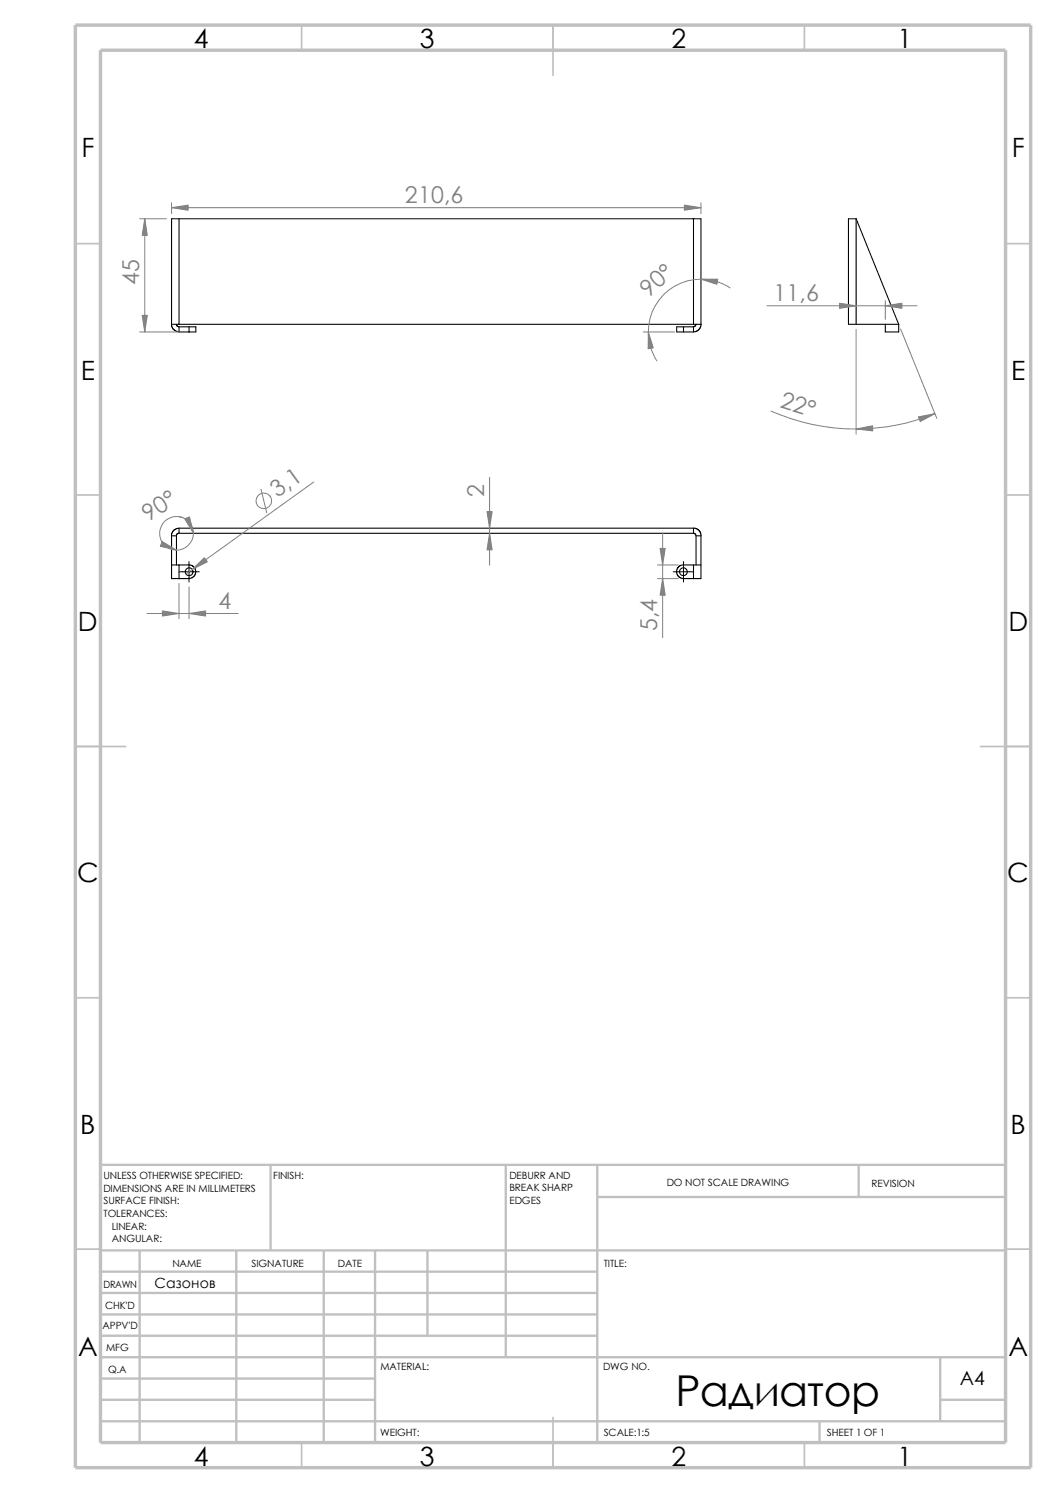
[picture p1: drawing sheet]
<svg xmlns="http://www.w3.org/2000/svg" width="210mm" height="297mm" viewBox="0 0 210 297" stroke-linecap="round" stroke-linejoin="round" font-family="sans-serif">
<g fill="none" stroke="#c0c0c0" stroke-width=".34">
<path d="M60 5v5M110 5v10M160 5v5M15 48.5h5M200 48.5h5M15 98.5h5M200 98.5h5M15 148.5h10M195 148.5h10M15 198.5h5M200 198.5h5M15 248.5h5"/>
<path d="M200 248.5h5M60 287v5M110 282v10M160 287v5"/>
</g>
<g fill="none" stroke="#c0c0c0" stroke-width=".47">
<path d="M53.8 231.7v17.1M100.6 231.7v38.3M118.8 231.7v55.3M118.8 238.1h81.2M170.8 231.7v6.4M200 231.7h-180v55.3M20 248.8h180M20 257.2h98.8M20 253h98.8M27.8 248.8v38.2M47 248.8v38.2M64.4 248.8v38.2"/>
<path d="M74.6 248.8v38.2M85 248.8v16.9M20 265.7h98.8M20 261.5h98.8M20 278.5h54.6M20 274.2h54.6M20 270h180M187 278.5h13M187 270v12.7M20 282.7h180M163 282.7v4.3"/>
</g>
<path d="M15 5h190v287h-190zM20 10h180v277h-180z" fill="none" stroke="#c0c0c0" stroke-width=".68" stroke-linecap="butt"/>
<g fill="none" stroke="#000" stroke-width=".21">
<path d="M35.6 43.5v21M35.6 43.5h102.3M35.6 43.5h-1.5v21M137.9 43.5v21M137.9 43.5h1.5v21h-1.5M170.3 43.5h-1.6v21h1.6M170.3 43.5v21M170.3 43.5l8.4 21M34.1 64.5h1.5M34.1 64.5l.1 .7 .4 .5 1 .3M35.1 64.5l.2 .4 .3 .1M35.6 65v1h2"/>
<path d="M35.6 64.5h102.3M35.6 65h2M37.6 65h1.3v1h-1.3M37.6 65v1M135.9 66h2M135.9 65h2M135.9 65v1M135.9 65h-1.3v1h1.3M137.9 65v1M138.4 64.5l-.1 .3-.4 .2M139.4 64.5l-.3 1-.6 .4-.6 .1M170.3 64.5h8.4"/>
<path d="M178.7 64.5v1.5h-2.6v-1.5M34.1 112.4h1.5M34.1 106.6v8.5h1.5M34.1 106.6h1M35.1 106.6v5.8M35.6 106.1l-.4 .1-.1 .4M35.6 112.4l2.5 .1 .6 .5 .2 .7-.2 .8-.6 .5-2.5 .1M35.6 105.1v1M35.6 112.4v2.7M35.6 106.1h102.3M35.6 105.1h102.3M35.6 105.1l-.7 .1-.5 .4-.3 .6v.4"/>
<path d="M135.9 112.4h2M135.9 112.4l-.7 .2-.5 .4-.2 .7 .2 .8 .5 .4 .4 .2h2.3M137.9 105.1v1M137.9 112.4v2.7M137.9 112.4h1.5M137.9 105.1l.6 .1 .6 .4 .2 .4 .1 .6M137.9 106.1l.4 .2 .1 .3M138.4 106.6h1v8.5h-1.5M138.4 106.6v5.8"/>
<circle cx="37.6" cy="113.7" r=".77"/>
<circle cx="135.9" cy="113.7" r=".77"/>
</g>
<g fill="none" stroke="#808080" stroke-width=".2">
<path d="M27.8 43.5h5.3M28.8 43.5v22.5M34.1 40.3v2.2M34.1 41.3h105.3M139.4 40.3v2.2M145.2 57.3a10.5 10.5 0 0 0-13.2 1.3 10.5 10.5 0 0 0-1.4 13.2M176.1 59.8v3.7M27.8 66h8M127.9 66h6.3M152.5 60.8h29.9M170.3 65.5v20.9M179.1 65.4l7.2 17.8"/>
<path d="M51.9 97.3l1.1 4.7M62.4 95.9l-25.4 18.3M97.4 95v17.4M153.3 81.8a41.9 41.9 0 0 0 32.6 .5M35.6 116.1v7M35.6 102.8a3.4 3.4 0 0 1 2.2 5.2 3.4 3.4 0 0 1-5.7-.3 3.4 3.4 0 0 1 2.7-5l1.6 .3M37.6 116.8v6.3M130.8 115.1h4.1M130.8 112.4h4.1M131.8 106v20.9M29.3 122h18.1"/>
<circle cx="52.5" cy="99.6" r="1.55"/>
</g>
<g fill="#808080" stroke="#808080" stroke-width=".2">
<path d="M28.8 43.5l.5 3.3h-1z"/>
<path d="M28.3 62.7h1l-.5 3.3z"/>
<path d="M136.1 40.8l3.3 .5-3.3 .5z"/>
<path d="M34.1 41.3l3.3-.5v1z"/>
<path d="M139.4 55.5h3.3l-.1 1.1z"/>
<path d="M128.9 66l1 3.2-1 .2z"/>
<path d="M32.3 107.7l2.8 1.7-3.2-.7z"/>
<path d="M32.3 121.5l3.3 .5-3.3 .6z"/>
<path d="M131.8 115.1l.5 3.3h-1z"/>
<path d="M37.6 122l3.3-.5v1.1z"/>
<path d="M131.3 109.1h1l-.5 3.3z"/>
<path d="M38.2 113.3l2.4-2.3 .6 .8z"/>
<path d="M36.7 103.2l1-.4 .8 3.3z"/>
<path d="M97.4 106.1l.5 3.3h-1z"/>
<path d="M96.9 101.8h1l-.5 3.3z"/>
<path d="M170.3 85.3l3.2-.6 .1 1z"/>
<path d="M182.7 82.9l3.2-.6-2.9 1.6z"/>
<path d="M176.1 60.8l3.3-.5v1z"/>
<path d="M167 60.3l3.3 .5-3.3 .5z"/>
</g>
<path d="M35.6 113.7h4M37.6 111.7v4.1M133.9 113.7h4M135.9 111.7v4.1" fill="none" stroke="#000" stroke-width=".2"/>
<text font-size="8.5" x="134.3" y="279.7">Радиатор</text>
<g font-size="5.3">
<text x="38.5" y="9.6">4</text>
<text x="83.5" y="9.6">3</text>
<text x="133.5" y="9.6">2</text>
<text x="178.5" y="9.6">1</text>
<text x="16.2" y="31.3">F</text>
<text x="201.2" y="31.3">F</text>
<text x="16" y="75.6">E</text>
<text x="201.1" y="75.6">E</text>
<text x="15.5" y="125.6">D</text>
<text x="200.6" y="125.6">D</text>
<text x="15.3" y="175.6">C</text>
<text x="200.3" y="175.6">C</text>
<text x="16" y="225.6">B</text>
<text x="201" y="225.6">B</text>
<text x="15.5" y="269.8">A</text>
<text x="200.5" y="269.8">A</text>
<text x="38.5" y="291.6">4</text>
<text x="83.5" y="291.6">3</text>
<text x="133.5" y="291.6">2</text>
<text x="178.5" y="291.6">1</text>
</g>
<g font-size="4.6" fill="#808080">
<text x="80.5" y="40.4">210,6</text>
<text x="27.7" y="56.7" transform="rotate(-90 27.7 56.7)">45</text>
<text x="129" y="59.2" transform="rotate(-41 129 59.2)">90°</text>
<text x="153.8" y="59.9">11,6</text>
<text x="154.9" y="81" transform="rotate(17 154.9 81)">22°</text>
<text x="55.2" y="99.1" transform="rotate(-36 55.2 99.1)">3,1</text>
<text x="96.3" y="98.8" transform="rotate(-90 96.3 98.8)">2</text>
<text x="29.5" y="103.9" transform="rotate(-33 29.5 103.9)">90°</text>
<text x="43.5" y="121.1">4</text>
<text x="130.7" y="125.6" transform="rotate(-90 130.7 125.6)">5,4</text>
</g>
<text font-size="3.9" x="190.9" y="275.5">A4</text>
<text font-size="2.8" x="30.7" y="256.2">Сазонов</text>
<g font-size="2">
<text x="20.6" y="234.6">UNLESS OTHERWISE SPECIFIED:</text>
<text x="20.6" y="237.1">DIMENSIONS ARE IN MILLIMETERS</text>
<text x="20.6" y="239.6">SURFACE FINISH:</text>
<text x="54.4" y="234.6">FINISH:</text>
<text x="101.3" y="239.5">EDGES</text>
<text x="101.3" y="234.5">DEBURR AND</text>
<text x="101.3" y="237">BREAK SHARP</text>
<text x="132.6" y="236">DO NOT SCALE DRAWING</text>
<text x="173.3" y="236.2">REVISION</text>
<text x="20.6" y="242.1">TOLERANCES:</text>
<text x="22.2" y="244.6">LINEAR:</text>
<text x="22.2" y="247.1">ANGULAR:</text>
<text x="50" y="252">SIGNATURE</text>
<text x="67.2" y="252">DATE</text>
<text x="120.1" y="252">TITLE:</text>
<text x="20.6" y="256.2">DRAWN</text>
<text x="34.3" y="252.1">NAME</text>
<text x="20.9" y="260.4">CHK'D</text>
<text x="20.4" y="264.5">APPV'D</text>
<text x="21.1" y="268.8">MFG</text>
<text x="21.5" y="273.1">Q.A</text>
<text x="75.6" y="272.5">MATERIAL:</text>
<text x="119.9" y="272.5">DWG NO.</text>
<text x="75.6" y="285.6">WEIGHT:</text>
<text x="120.1" y="285.6">SCALE:1:5</text>
<text x="164.5" y="285.6">SHEET 1 OF 1</text>
</g>
</svg>
